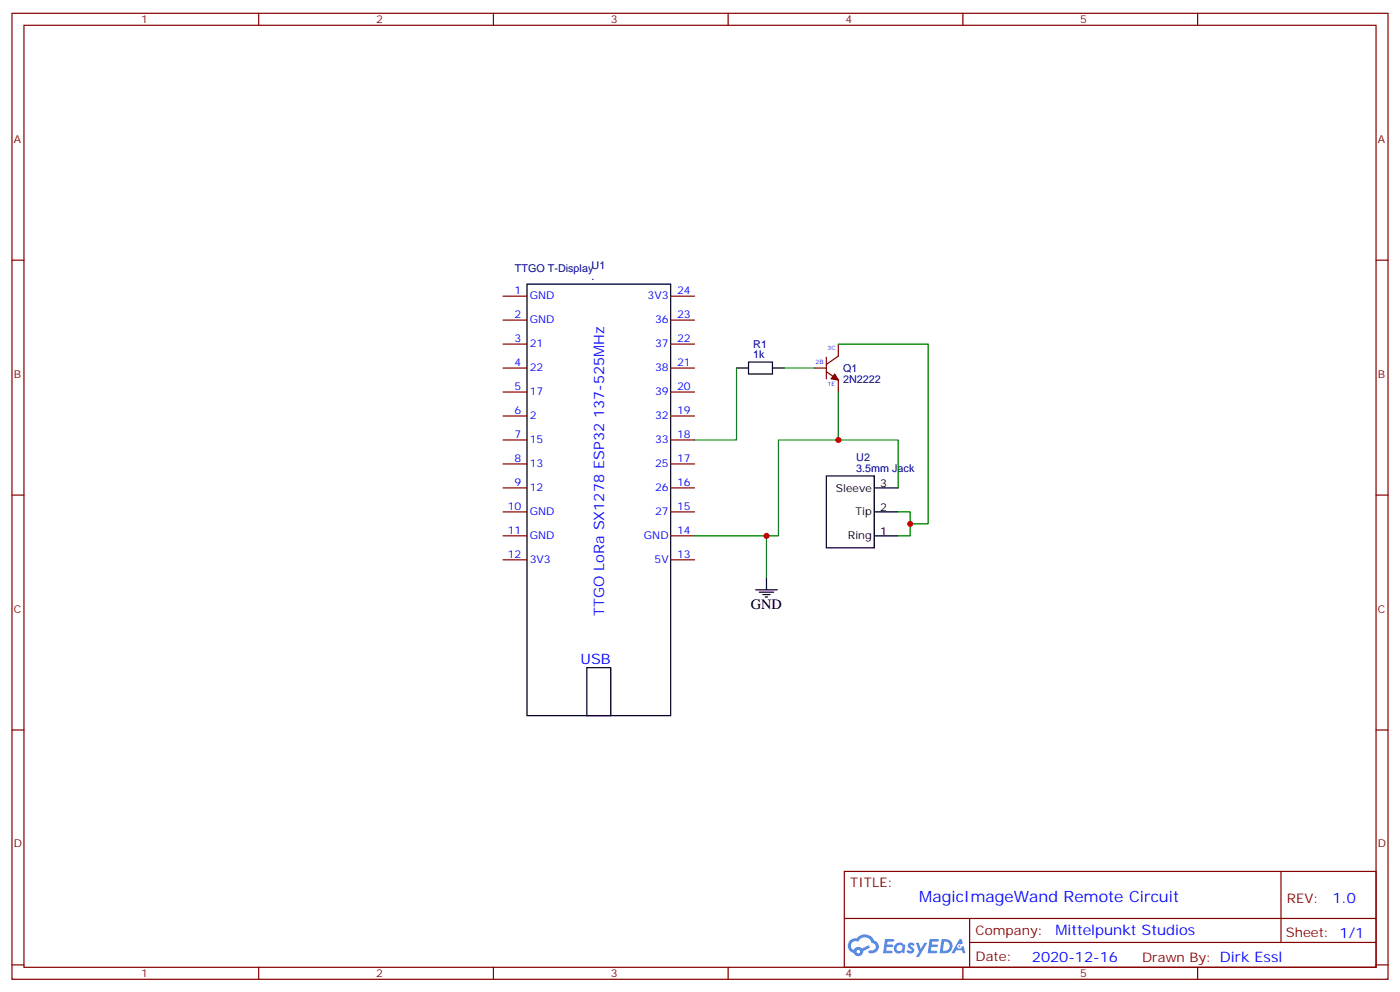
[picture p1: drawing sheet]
<svg xmlns="http://www.w3.org/2000/svg" width="412mm" height="292mm" viewBox="0 0 412 292" stroke-linecap="round" stroke-linejoin="round" font-family="sans-serif">
<g fill="none" stroke="#870000" stroke-width=".35">
<path d="M3.5 3.9h405.4v284.4h-405.4zM7.1 7.4h398.2v277.3h-398.2zM76.2 3.9v3.5M145.3 3.9v3.5M214.5 3.9v3.5M283.6 3.9v3.5M352.8 3.9v3.5M3.5 76.6h3.6M405.3 76.6h3.6M3.5 145.7h3.6M405.3 145.7h3.6M3.5 214.9h3.6"/>
<path d="M405.3 214.9h3.6M248.7 256.5h156.6v28.2h-156.6zM377.3 256.5v20.9M248.7 270.4h156.5M285.6 277.4h119.6M285.6 270.4v14.1M3.5 284h3.6M76.2 284.7v3.6M145.3 284.7v3.6M214.5 284.7v3.6M283.6 284.7v3.6M352.8 284.7v3.6"/>
<path d="M405.3 284h3.6"/>
</g>
<g fill="#5487ff">
<path d="M267.7 277.7a1.22 1.22 0 0 1 1.7 .2l-.4 .6a.47 .47 0 0 0-.3-.4 .47 .47 0 0 0-.5 .2l.1 .2a1.14 1.14 0 0 1 .8 1.8 1.14 1.14 0 0 1-1.9 0l-.2-.2 .5-.6 .7 .5a.29 .29 0 0 0 .3-.3 .29 .29 0 0 0-.2-.3 1.04 1.04 0 0 1-.6-1.7z"/>
<path d="M260.7 276.4h2.4l.3 .2-.2 .5-1.8 .1-.1 .8h1.5l.3 .4-.3 .4h-1.6l-.2 1.1h1.7l.2 .3-.2 .3-2.6 .1z"/>
<path d="M273.8 276.4h2.4l.3 .2-.1 .5-1.8 .1-.2 .8h1.6l.3 .4-.4 .4h-1.6l-.1 1.1h1.7l.2 .3-.2 .3-2.6 .1z"/>
<path d="M282.6 276.4h.7l.3 1.3-.6 .3a.69 .69 0 0 0-1 .3 .69 .69 0 0 0 .4 .9 .69 .69 0 0 0 .9-.6l.5-.2 .6 2.2h-.8l-.2-.9h-1.8l-.5 .9h-.8z"/>
<path d="M269.8 277.5h.8l.6 1.8 1.1-1.8h.9l-2.6 4.2h-.8l.9-1.5z"/>
<path d="M277.4 276.4l-.6 4.2h1.3a2.11 2.11 0 0 0 2.5-2.1 2.11 2.11 0 0 0-2.5-2.1zM278.1 277.2a1.39 1.39 0 0 1 1.7 1.4 1.39 1.39 0 0 1-1.8 1.3h-.3z"/>
<path d="M263.7 278.1a1.54 1.54 0 0 0-.1 2.1 1.54 1.54 0 0 0 2.2 .1l.6 .3 .3-2.3-.2-.3h-.4a1.49 1.49 0 0 0-2.4 .1zM264 279.1a.94 .94 0 0 1 1.8 0 .94 .94 0 0 1-1.8 0z"/>
<path d="M250.4 276.8a2.18 2.18 0 0 0 1.1 3.7 1.44 1.44 0 0 0 1.6 .9 1.44 1.44 0 0 0 1.2-1.4l2-1-.5-.8-1.9 1a1.47 1.47 0 0 0-2.4 .4 1.39 1.39 0 0 1-.7-1.9 1.39 1.39 0 0 1 2-.5 2.12 2.12 0 0 1 2.2-1.3 2.12 2.12 0 0 1 1.9 1.7 1.14 1.14 0 0 1 1.1 1.4 1.14 1.14 0 0 1-1.7 .7 .43 .43 0 0 0-.5 .4 .43 .43 0 0 0 .4 .5 1.98 1.98 0 0 0 2.5-1.2 1.98 1.98 0 0 0-1.2-2.6 3.1 3.1 0 0 0-5.3-.6l-.9 .1zM252.3 280.1a.55 .55 0 0 1 1.1 0 .55 .55 0 0 1-1.1 0z"/>
<circle cx="282.6" cy="278.5" r=".26"/>
</g>
<g fill="none" stroke="#000" stroke-width=".35">
<path d="M155.2 83.6h42.4v127h-42.4zM217 108.3h3.5M220.5 106.6h7v3.5h-7zM227.5 108.3h3.6M243.4 140.1h14.1v21.2h-14.1zM257.5 143.6h7.1M257.5 150.7h7.1M257.5 157.7h7.1M222.6 173.6h6.4M223.7 174.3h4.2M224.7 175h2.1M225.4 175.7h.7"/>
<path d="M225.8 170.1v3.5M172.9 196.5h7v14.1h-7z"/>
</g>
<g fill="none" stroke="#870000" stroke-width=".35">
<path d="M148.2 94.2h7M148.2 87.2h7M197.6 94.2h7M197.6 87.2h7M148.2 115.4h7M148.2 108.3h7M148.2 101.3h7M197.6 115.4h7M197.6 108.3h7M197.6 101.3h7M239.9 108.3h3.5M243.4 109.4l3.5 2.5v3.5"/>
<path d="M243.4 105.2v6.3M246.9 101.3v3.5l-3.5 2.5M148.2 136.6h7M148.2 129.5h7M148.2 122.4h7M197.6 136.6h7M197.6 129.5h7M197.6 122.4h7M148.2 157.7h7M148.2 150.7h7M148.2 143.6h7M197.6 157.7h7"/>
<path d="M197.6 150.7h7M197.6 143.6h7M148.2 164.8h7M197.6 164.8h7"/>
</g>
<path d="M245.9 110.1l1 1.8-2.1-.4z" fill="#870000" stroke="#870000" stroke-width=".35"/>
<path d="M217 108.3v21.2h-12.4M231.1 108.3h8.8M246.9 101.3h26.5v52.9h-5.3v-3.5h-3.5M246.9 115.4v14.1M225.8 157.7v12.4M264.6 143.6v-14.1h-35.3v28.2h-24.7M268.1 154.2v3.5h-3.5" fill="none" stroke="#008700" stroke-width=".35"/>
<g fill="#c00">
<circle cx="246.9" cy="129.5" r=".88"/>
<circle cx="268.1" cy="154.2" r=".88"/>
<circle cx="225.8" cy="157.7" r=".88"/>
</g>
<text font-size="4.6" fill="#00f" x="270.8" y="265.5">MagicImageWand Remote Circuit</text>
<text font-size="4.2" x="221.2" y="179.2">GND</text>
<g font-size="4.2" fill="#00f">
<text x="178" y="181.3" transform="rotate(-90 178 181.3)">TTGO LoRa SX1278 ESP32 137-525MHz</text>
<text x="171" y="195.6">USB</text>
<text x="392.5" y="265.8">1.0</text>
<text x="310.9" y="275.3">Mittelpunkt Studios</text>
<text x="304" y="283.1">2020-12-16</text>
</g>
<g font-size="3.9" fill="#800">
<text x="250.5" y="261.1">TITLE:</text>
<text x="379.1" y="265.8">REV:</text>
<text x="287.4" y="275.3">Company:</text>
<text x="378.7" y="275.9">Sheet: 1/1</text>
<text x="287.4" y="283">Date:</text>
<text x="336.4" y="283.1">Drawn By: Dirk Essl</text>
</g>
<g font-size="3.2" fill="#800">
<text x="41.6" y="6.9">1</text>
<text x="110.8" y="6.9">2</text>
<text x="179.9" y="6.9">3</text>
<text x="249.1" y="6.9">4</text>
<text x="318.2" y="6.9">5</text>
<text x="4.1" y="42">A</text>
<text x="405.9" y="42">A</text>
<text x="4.1" y="111.2">B</text>
<text x="405.9" y="111.2">B</text>
<text x="4.1" y="180.3">C</text>
<text x="405.9" y="180.3">C</text>
<text x="4.1" y="249.4">D</text>
<text x="405.9" y="249.4">D</text>
<text x="41.6" y="287.7">1</text>
<text x="110.8" y="287.7">2</text>
<text x="179.9" y="287.7">3</text>
<text x="249.1" y="287.7">4</text>
<text x="318.2" y="287.7">5</text>
</g>
<g font-size="3.2" fill="#000080">
<text x="151.7" y="80.1">TTGO T-Display</text>
<text x="174.3" y="82.3">.</text>
<text x="174.3" y="79.1">U1</text>
<text x="221.9" y="105.5">1k</text>
<text x="221.9" y="102.3">R1</text>
<text x="248.4" y="112.7">2N2222</text>
<text x="248.4" y="109.5">Q1</text>
<text x="252.2" y="135.7">U2</text>
<text x="252.2" y="138.9">3.5mm Jack</text>
</g>
<g font-size="3.2" fill="#00f">
<text x="151.6" y="86.7">1</text>
<text x="156.1" y="88.1">GND</text>
<text x="190.8" y="88.1">3V3</text>
<text x="199.4" y="86.7">24</text>
<text x="151.6" y="93.7">2</text>
<text x="156.1" y="95.1">GND</text>
<text x="192.9" y="95.1">36</text>
<text x="199.4" y="93.7">23</text>
<text x="151.6" y="100.8">3</text>
<text x="199.4" y="100.8">22</text>
<text x="151.6" y="107.8">4</text>
<text x="156.1" y="102.2">21</text>
<text x="192.9" y="102.2">37</text>
<text x="199.4" y="107.8">21</text>
<text x="156.1" y="109.2">22</text>
<text x="192.9" y="109.2">38</text>
<text x="151.6" y="114.9">5</text>
<text x="156.1" y="116.3">17</text>
<text x="192.9" y="116.3">39</text>
<text x="199.4" y="114.9">20</text>
<text x="151.6" y="121.9">6</text>
<text x="156.1" y="123.3">2</text>
<text x="192.9" y="123.3">32</text>
<text x="199.4" y="121.9">19</text>
<text x="151.6" y="129">7</text>
<text x="156.1" y="130.4">15</text>
<text x="192.9" y="130.4">33</text>
<text x="199.4" y="129">18</text>
<text x="151.6" y="136">8</text>
<text x="156.1" y="137.5">13</text>
<text x="192.9" y="137.5">25</text>
<text x="199.4" y="136">17</text>
<text x="151.6" y="143.1">9</text>
<text x="199.4" y="143.1">16</text>
<text x="156.1" y="144.5">12</text>
<text x="192.9" y="144.5">26</text>
<text x="149.6" y="150.2">10</text>
<text x="156.1" y="151.6">GND</text>
<text x="192.9" y="151.6">27</text>
<text x="199.4" y="150.2">15</text>
<text x="149.6" y="157.2">11</text>
<text x="156.1" y="158.6">GND</text>
<text x="189.7" y="158.6">GND</text>
<text x="199.4" y="157.2">14</text>
<text x="149.6" y="164.3">12</text>
<text x="156.1" y="165.7">3V3</text>
<text x="192.8" y="165.7">5V</text>
<text x="199.4" y="164.3">13</text>
</g>
<g font-size="3.2">
<text x="259.3" y="143.3">3</text>
<text x="246.2" y="144.7">Sleeve</text>
<text x="252" y="151.7">Tip</text>
<text x="259.3" y="150.3">2</text>
<text x="249.8" y="158.8">Ring</text>
<text x="259.3" y="157.4">1</text>
</g>
<g font-size="1.8" fill="#00f">
<text x="240.2" y="107.3">2B</text>
<text x="243.8" y="103">3C</text>
<text x="243.8" y="113.6">1E</text>
</g>
</svg>
